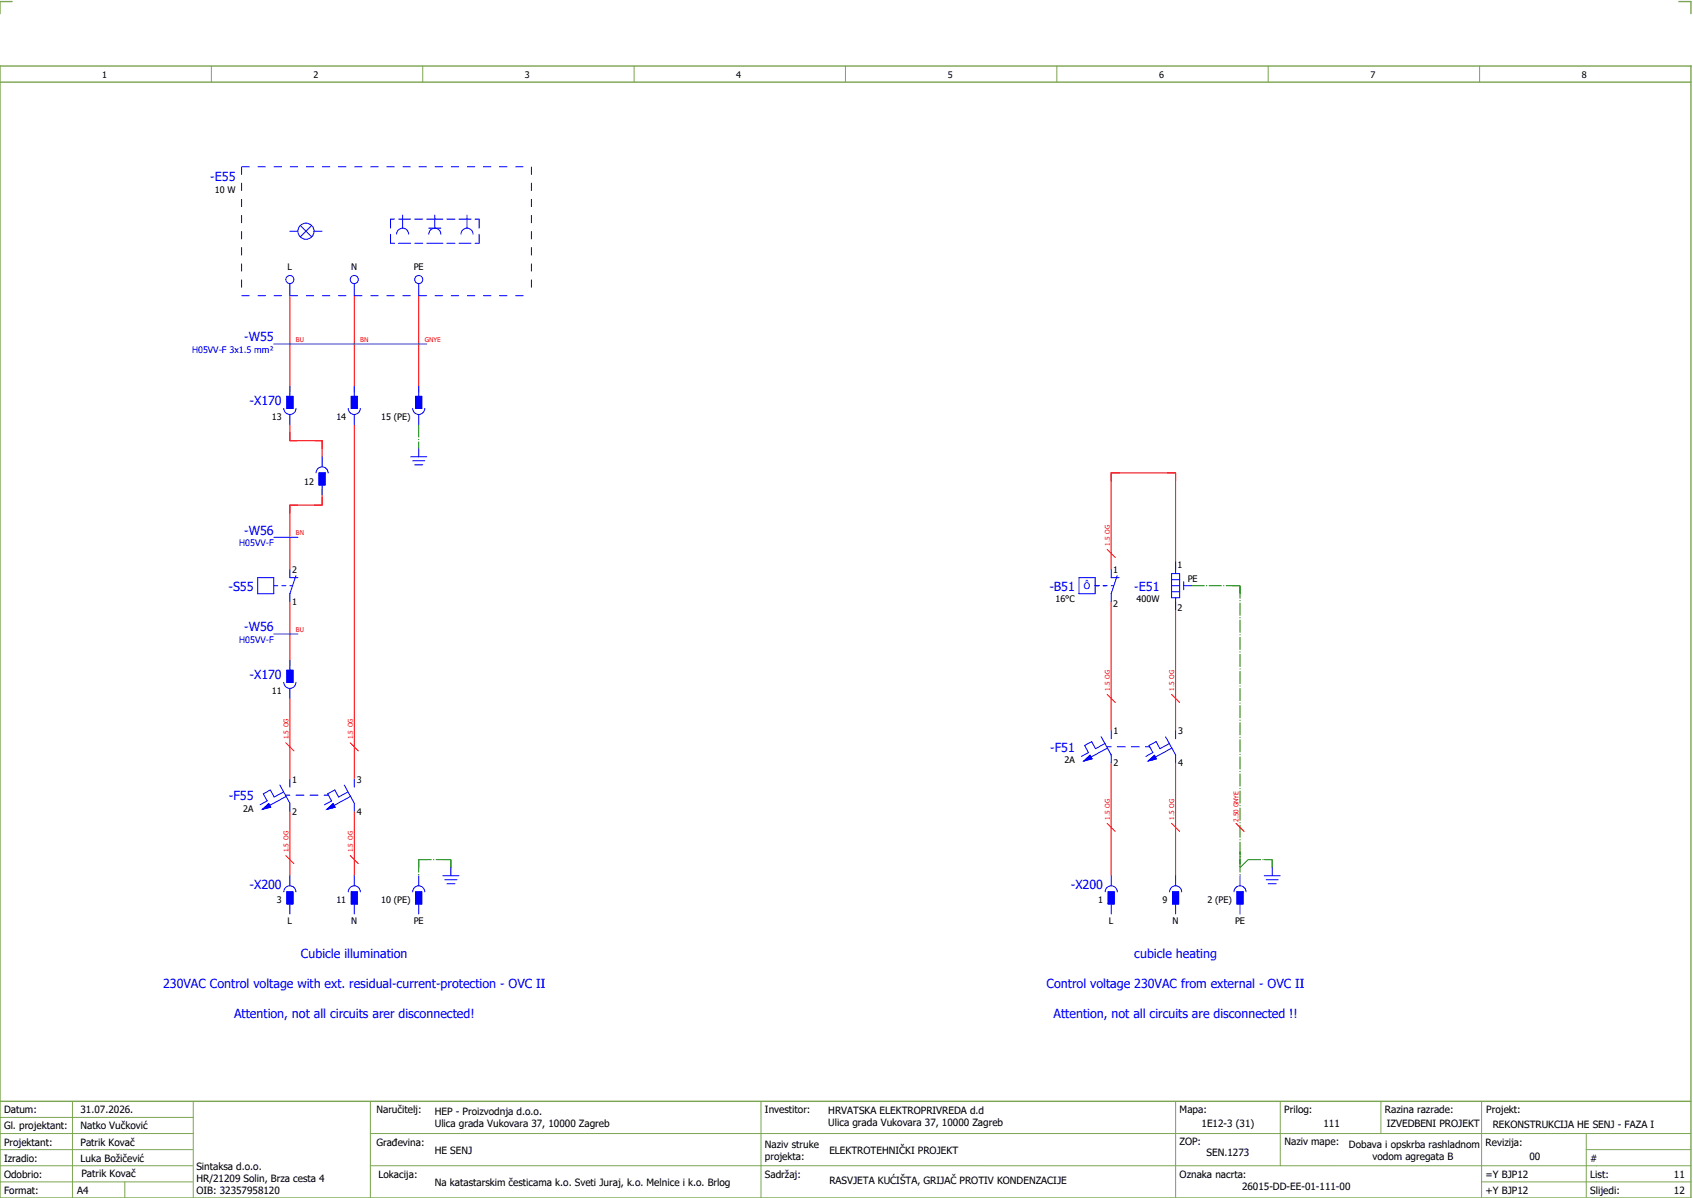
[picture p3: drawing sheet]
<svg xmlns="http://www.w3.org/2000/svg" width="421mm" height="297mm" viewBox="0 0 421 297" stroke-linecap="round" stroke-linejoin="round" font-family="sans-serif">
<path d="M0 16.4h420v281h-420zM3 .4h-3v3M417 .4h3v3M0 20.4h420M0 273.4h420" fill="none" stroke="#7ca552" stroke-width=".35"/>
<g fill="none" stroke="#7ca552" stroke-width=".25">
<path d="M52.5 16.4v4M105 16.4v4M157.5 16.4v4M210 16.4v4M262.5 16.4v4M315 16.4v4M367.5 16.4v4M0 277.4h48M18 273.4v24M48 273.4v24M92 273.4v24M189 273.4v24"/>
<path d="M292 273.4v23.8M318 273.4v16M343 273.4v8M368 273.4v23.8M0 281.4h48M0 285.4h47.8M0 293.4h47.8M31 293.4v4M47.8 289.4h-47.8M92 281.4h328M92 289.4h328M368 293.4h52"/>
<path d="M394 285.4h26M394 281.4v15.8"/>
</g>
<g fill="none" stroke="#f00" stroke-width=".25">
<path d="M72 73.4v24M88 73.4v24M104 73.4v24M72 105.4v4h8v4M88 105.4v88M80 121.4v4h-8v16M275 136.4l2 2M72 149.4v16M276 141.4v-24h16v24M276 149.4v32M292 149.4v32M72 173.4v20"/>
<path d="M275 172.4l2 2M291 172.4l2 2M71 184.4l2 2M87 184.4l2 2M276 189.4v28M292 189.4v28M71 212.4l2 2M72 201.4v16M87 212.4l2 2M88 201.4v16M275 204.4l2 2M291 204.4l2 2"/>
<path d="M307 204.4l2 2"/>
</g>
<g fill="none" stroke="#008000" stroke-width=".25" stroke-dasharray="3.2 .4 .3 .4" stroke-linecap="butt">
<path d="M104 105.4v6M296 145.4h12M306 145.4h2M308 145.4v68M308 145.4v2M104 213.4h8M104 213.4v4M104 213.4h2M104 213.4v2M110 213.4h2M112 213.4v2M308 213.4v4"/>
<path d="M308 211.4v4M308 215.4l2-2M310 213.4h6M314 213.4h2M316 213.4v2"/>
</g>
<path d="M60 41.4h72M60 41.4v32M132 41.4v32M60 73.4h72" fill="none" stroke="#00f" stroke-width=".25" stroke-dasharray="2 2" stroke-linecap="butt"/>
<g fill="none" stroke="#00f" stroke-width=".25">
<path d="M72 57.4h2M74.6 56l2.8 2.8M77.4 56l-2.8 2.8M78 57.4h2M97 58.1v2.3h1M98 54.4h-1v2.2M98.5 58.1a1.5 1.5 0 0 1 1.5-1.5 1.5 1.5 0 0 1 1.5 1.5M99 54.4h3M100 53.4v3.2M103 54.4h2M106 54.4h4M106.5 58.1a1.5 1.5 0 0 1 1.5-1.5 1.5 1.5 0 0 1 1.5 1.5"/>
<path d="M106.5 56.6h3M108 53.4v3.2M111 54.4h2M114 54.4h3M114.5 58.1a1.5 1.5 0 0 1 1.5-1.5 1.5 1.5 0 0 1 1.5 1.5M116 53.4v3.2M118 54.4h1v2.2M119 58.1v2.3h-1M72 70.4v3M88 70.4v3M99 60.4h3M103 60.4h2"/>
<path d="M104 70.4v3M106 60.4h4M111 60.4h2M114 60.4h3M68 85.4h38M71.3 98.4h1.4v3h-1.4zM72 95.9v2.5M87.3 98.4h1.5v3h-1.5zM88 95.9v2.5M103.2 98.4h1.5v3h-1.5zM104 95.9v2.5M70.5 101.4a1.5 1.5 0 0 0 1.5 1.5 1.5 1.5 0 0 0 1.5-1.5"/>
<path d="M72 102.9v2.5M78.5 117.4a1.5 1.5 0 0 1 1.5-1.5 1.5 1.5 0 0 1 1.5 1.5M79.3 117.4h1.5v3h-1.5zM80 113.4v2.5M86.5 101.4a1.5 1.5 0 0 0 1.5 1.5 1.5 1.5 0 0 0 1.5-1.5M88 102.9v2.5M102 113.4h4M102.5 101.4a1.5 1.5 0 0 0 1.5 1.5 1.5 1.5 0 0 0 1.5-1.5M102.5 114.4h3M103 115.4h2M104 102.9v2.5M104 111.4v2"/>
<path d="M68 133.4h6M80 120.4v2.5M292 139.4v3M64 143.4h4v4h-4zM68 145.4h1M68 157.4h6M70 145.4h1M72 141.4v2h2M72 145.4h.6M73.5 142.9l-1.5 4.5v2M268 143.4h4v4h-4zM272 145.4h1"/>
<path d="M274 145.4h1M276 145.4h.7M276 141.4v2h2M277.5 142.9l-1.5 4.5v2M291 145.4h2M291 143.9h2M291 146.9h2M291 142.4h2v6h-2zM292 148.4v3M294 145.4h2M294 144.4v2M70.5 169.4a1.5 1.5 0 0 0 1.5 1.5 1.5 1.5 0 0 0 1.5-1.5"/>
<path d="M71.3 166.4h1.4v3h-1.4zM72 163.9v2.5M72 170.9v2.5M69.5 194.9l2.5 4.5v2M70.4 196.6l-2.3 1.3-1-1.8-1.7 1 1 1.7-1.8 1M71 197.4h1M71.1 197.7l-4.1 2.2M72 193.4v2M73.5 197.4h2M77 197.4h2M80.5 197.4h1M85.5 194.9l2.5 4.5v2"/>
<path d="M86.4 196.6l-2.3 1.3-1-1.8-1.7 1 1 1.7-1.8 1M87.1 197.7l-4.1 2.2M88 193.4v2M269.2 188.9l1.5-1.4 .5 .9zM273.5 182.9l2.5 4.5v2M274.4 184.6l-2.3 1.3-1-1.8-1.7 1 1 1.7-1.8 1M275 185.4h1M275.1 185.7l-4.1 2.2M276 181.4v2M277.5 185.4h2M281 185.4h2M284.5 185.4h1"/>
<path d="M285.2 188.9l1.5-1.4 .5 .9zM289.5 182.9l2.5 4.5v2M290.4 184.6l-2.3 1.3-1-1.8-1.7 1 1 1.7-1.8 1M291.1 185.7l-4.1 2.2M292 181.4v2M65.2 200.9l1.5-1.4 .5 .9zM72 217.4v2.5M81.2 200.9l1.5-1.4 .5 .9zM88 217.4v2.5M104 217.4v2.5M110 217.4h4M110.5 218.4h3"/>
<path d="M111 219.4h2M112 215.4v2M276 217.4v2.5M292 217.4v2.5M308 217.4v2.5M314 217.4h4M314.5 218.4h3M315 219.4h2M316 215.4v2M70.5 221.4a1.5 1.5 0 0 1 1.5-1.5 1.5 1.5 0 0 1 1.5 1.5M71.3 221.4h1.4v3h-1.4zM72 224.4v2.5"/>
<path d="M86.5 221.4a1.5 1.5 0 0 1 1.5-1.5 1.5 1.5 0 0 1 1.5 1.5M87.3 221.4h1.5v3h-1.5zM88 224.4v2.5M102.5 221.4a1.5 1.5 0 0 1 1.5-1.5 1.5 1.5 0 0 1 1.5 1.5M103.2 221.4h1.5v3h-1.5zM104 224.4v2.5M274.5 221.4a1.5 1.5 0 0 1 1.5-1.5 1.5 1.5 0 0 1 1.5 1.5M275.2 221.4h1.5v3h-1.5zM276 224.4v2.5M290.5 221.4a1.5 1.5 0 0 1 1.5-1.5 1.5 1.5 0 0 1 1.5 1.5M291.3 221.4h1.5v3h-1.5zM292 224.4v2.5"/>
<path d="M306.5 221.4a1.5 1.5 0 0 1 1.5-1.5 1.5 1.5 0 0 1 1.5 1.5M307.3 221.4h1.5v3h-1.5zM308 224.4v2.5"/>
<circle cx="76" cy="57.4" r="2"/>
<circle cx="72" cy="69.4" r="1"/>
<circle cx="88" cy="69.4" r="1"/>
<circle cx="104" cy="69.4" r="1"/>
</g>
<g fill="#00f" stroke="#00f" stroke-width=".25">
<path d="M71.3 98.4h1.4v3h-1.4z"/>
<path d="M87.3 98.4h1.5v3h-1.5z"/>
<path d="M103.2 98.4h1.5v3h-1.5z"/>
<path d="M79.3 117.4h1.5v3h-1.5z"/>
<path d="M71.3 166.4h1.4v3h-1.4z"/>
<path d="M81.2 200.9l1.5-1.4 .5 .9z"/>
<path d="M65.2 200.9l1.5-1.4 .5 .9z"/>
<path d="M71.3 221.4h1.4v3h-1.4z"/>
<path d="M87.3 221.4h1.5v3h-1.5z"/>
<path d="M103.2 221.4h1.5v3h-1.5z"/>
<path d="M275.2 221.4h1.5v3h-1.5z"/>
<path d="M291.3 221.4h1.5v3h-1.5z"/>
<path d="M307.3 221.4h1.5v3h-1.5z"/>
<path d="M285.2 188.9l1.5-1.4 .5 .9z"/>
<path d="M269.2 188.9l1.5-1.4 .5 .9z"/>
</g>
<g font-size="3.1" fill="#00f">
<text x="52.2" y="45">-E55</text>
<text x="60.7" y="84.8">-W55</text>
<text x="62" y="100.6">-X170</text>
<text x="60.7" y="132.8">-W56</text>
<text x="56.8" y="146.6">-S55</text>
<text x="260.7" y="146.6">-B51</text>
<text x="281.7" y="146.6">-E51</text>
<text x="60.7" y="156.8">-W56</text>
<text x="62" y="168.6">-X170</text>
<text x="260.9" y="186.6">-F51</text>
<text x="56.9" y="198.6">-F55</text>
<text x="62" y="220.6">-X200</text>
<text x="266" y="220.6">-X200</text>
<text x="74.8" y="237.8">Cubicle illumination</text>
<text x="281.7" y="237.8">cubicle heating</text>
<text x="40.5" y="245.3">230VAC Control voltage with ext. residual-current-protection - OVC II</text>
<text x="260" y="245.3">Control voltage 230VAC from external - OVC II</text>
<text x="58.1" y="252.8">Attention, not all circuits arer disconnected!</text>
<text x="261.7" y="252.8">Attention, not all circuits are disconnected !!</text>
</g>
<g font-size="2.5">
<text x="1" y="276.4">Datum:</text>
<text x="1" y="280.4">Gl. projektant:</text>
<text x="20" y="276.4">31.07.2026.</text>
<text x="20" y="280.4">Natko Vučković</text>
<text x="93.5" y="276.4">Naručitelj:</text>
<text x="108" y="276.9">HEP - Proizvodnja d.o.o.</text>
<text x="108" y="279.9">Ulica grada Vukovara 37, 10000 Zagreb</text>
<text x="190" y="276.4">Investitor:</text>
<text x="205.7" y="276.6">HRVATSKA ELEKTROPRIVREDA d.d</text>
<text x="205.7" y="279.6">Ulica grada Vukovara 37, 10000 Zagreb</text>
<text x="293" y="276.4">Mapa:</text>
<text x="298.4" y="279.9">1E12-3 (31)</text>
<text x="319" y="276.4">Prilog:</text>
<text x="328.7" y="279.9">111</text>
<text x="344" y="276.4">Razina razrade:</text>
<text x="344.4" y="279.9">IZVEDBENI PROJEKT</text>
<text x="369.2" y="276.3">Projekt:</text>
<text x="370.8" y="279.9">REKONSTRUKCIJA HE SENJ - FAZA I</text>
<text x="1" y="284.4">Projektant:</text>
<text x="20" y="284.4">Patrik Kovač</text>
<text x="93.5" y="284.4">Građevina:</text>
<text x="108" y="286.4">HE SENJ</text>
<text x="190" y="284.9">Naziv struke</text>
<text x="190" y="287.9">projekta:</text>
<text x="206" y="286.5">ELEKTROTEHNIČKI PROJEKT</text>
<text x="293" y="284.3">ZOP:</text>
<text x="299.7" y="286.9">SEN.1273</text>
<text x="319" y="284.3">Naziv mape:</text>
<text x="335.1" y="285">Dobava i opskrba rashladnom</text>
<text x="340.9" y="288">vodom agregata B</text>
<text x="369" y="284.4">Revizija:</text>
<text x="379.9" y="287.9">00</text>
<text x="1" y="288.4">Izradio:</text>
<text x="1" y="292.4">Odobrio:</text>
<text x="20" y="288.4">Luka Božičević</text>
<text x="20.2" y="292.3">Patrik Kovač</text>
<text x="48.8" y="290.4">Sintaksa d.o.o.</text>
<text x="48.8" y="293.4">HR/21209 Solin, Brza cesta 4</text>
<text x="94" y="292.4">Lokacija:</text>
<text x="190" y="292.4">Sadržaj:</text>
<text x="206" y="293.9">RASVJETA KUĆIŠTA, GRIJAČ PROTIV KONDENZACIJE</text>
<text x="293" y="292.4">Oznaka nacrta:</text>
<text x="369" y="292.4">=Y BJP12</text>
<text x="395" y="292.4">List:</text>
<text x="395" y="288.4">#</text>
<text x="415.8" y="292.4">11</text>
<text x="1" y="296.4">Format:</text>
<text x="19.2" y="296.4">A4</text>
<text x="48.8" y="296.4">OIB: 32357958120</text>
<text x="108" y="294.4">Na katastarskim česticama k.o. Sveti Juraj, k.o. Melnice i k.o. Brlog</text>
<text x="308.5" y="295.4">26015-DD-EE-01-111-00</text>
<text x="369" y="296.4">+Y BJP12</text>
<text x="395" y="296.4">Slijedi:</text>
<text x="415.8" y="296.4">12</text>
</g>
<g font-size="2.2">
<text x="25.4" y="19.4">1</text>
<text x="77.9" y="19.4">2</text>
<text x="130.4" y="19.4">3</text>
<text x="182.9" y="19.4">4</text>
<text x="235.4" y="19.4">5</text>
<text x="287.9" y="19.4">6</text>
<text x="340.4" y="19.4">7</text>
<text x="392.9" y="19.4">8</text>
<text x="53.3" y="47.9">10 W</text>
<text x="71.4" y="66.9">L</text>
<text x="87.3" y="66.9">N</text>
<text x="102.8" y="66.9">PE</text>
<text x="67.6" y="104.3">13</text>
<text x="83.6" y="104.3">14</text>
<text x="94.7" y="104.3">15 (PE)</text>
<text x="75.6" y="120.3">12</text>
<text x="72.6" y="142.3">2</text>
<text x="276.5" y="142.1">1</text>
<text x="292.5" y="140.9">1</text>
<text x="262.2" y="149.5">16°C</text>
<text x="282.3" y="149.5">400W</text>
<text x="295" y="144.4">PE</text>
<text x="72.6" y="150.2">1</text>
<text x="276.5" y="150.6">2</text>
<text x="292.5" y="151.6">2</text>
<text x="67.6" y="172.3">11</text>
<text x="276.6" y="182.3">1</text>
<text x="292.6" y="182.3">3</text>
<text x="264.4" y="189.5">2A</text>
<text x="276.6" y="190.2">2</text>
<text x="292.6" y="190.2">4</text>
<text x="72.6" y="194.3">1</text>
<text x="88.6" y="194.3">3</text>
<text x="60.4" y="201.5">2A</text>
<text x="72.6" y="202.2">2</text>
<text x="88.6" y="202.2">4</text>
<text x="68.8" y="224.3">3</text>
<text x="83.6" y="224.3">11</text>
<text x="94.7" y="224.3">10 (PE)</text>
<text x="272.8" y="224.3">1</text>
<text x="288.8" y="224.3">9</text>
<text x="299.9" y="224.3">2 (PE)</text>
<text x="71.4" y="229.3">L</text>
<text x="87.3" y="229.3">N</text>
<text x="102.8" y="229.3">PE</text>
<text x="275.4" y="229.3">L</text>
<text x="291.3" y="229.3">N</text>
<text x="306.8" y="229.3">PE</text>
</g>
<g font-size="2.2" fill="#00f">
<text x="47.7" y="87.6">H05VV-F 3x1.5 mm²</text>
<text x="59.4" y="135.6">H05VV-F</text>
<text x="269.2" y="146.3">Ô</text>
<text x="59.4" y="159.6">H05VV-F</text>
</g>
<g font-size="1.6" fill="#f00">
<text x="73.5" y="84.9">BU</text>
<text x="89.5" y="84.9">BN</text>
<text x="105.5" y="84.9">GNYE</text>
<text x="73.5" y="132.9">BN</text>
<text x="275.6" y="135.5" transform="rotate(-90 275.6 135.5)">1.5 OG</text>
<text x="73.5" y="156.9">BU</text>
<text x="275.6" y="171.5" transform="rotate(-90 275.6 171.5)">1.5 OG</text>
<text x="291.6" y="171.5" transform="rotate(-90 291.6 171.5)">1.5 OG</text>
<text x="71.6" y="183.5" transform="rotate(-90 71.6 183.5)">1.5 OG</text>
<text x="87.6" y="183.5" transform="rotate(-90 87.6 183.5)">1.5 OG</text>
<text x="275.6" y="203.5" transform="rotate(-90 275.6 203.5)">1.5 OG</text>
<text x="291.6" y="203.5" transform="rotate(-90 291.6 203.5)">1.5 OG</text>
<text x="307.6" y="204" transform="rotate(-90 307.6 204)">2.50 GNYE</text>
<text x="71.6" y="211.5" transform="rotate(-90 71.6 211.5)">1.5 OG</text>
<text x="87.6" y="211.5" transform="rotate(-90 87.6 211.5)">1.5 OG</text>
</g>
</svg>
